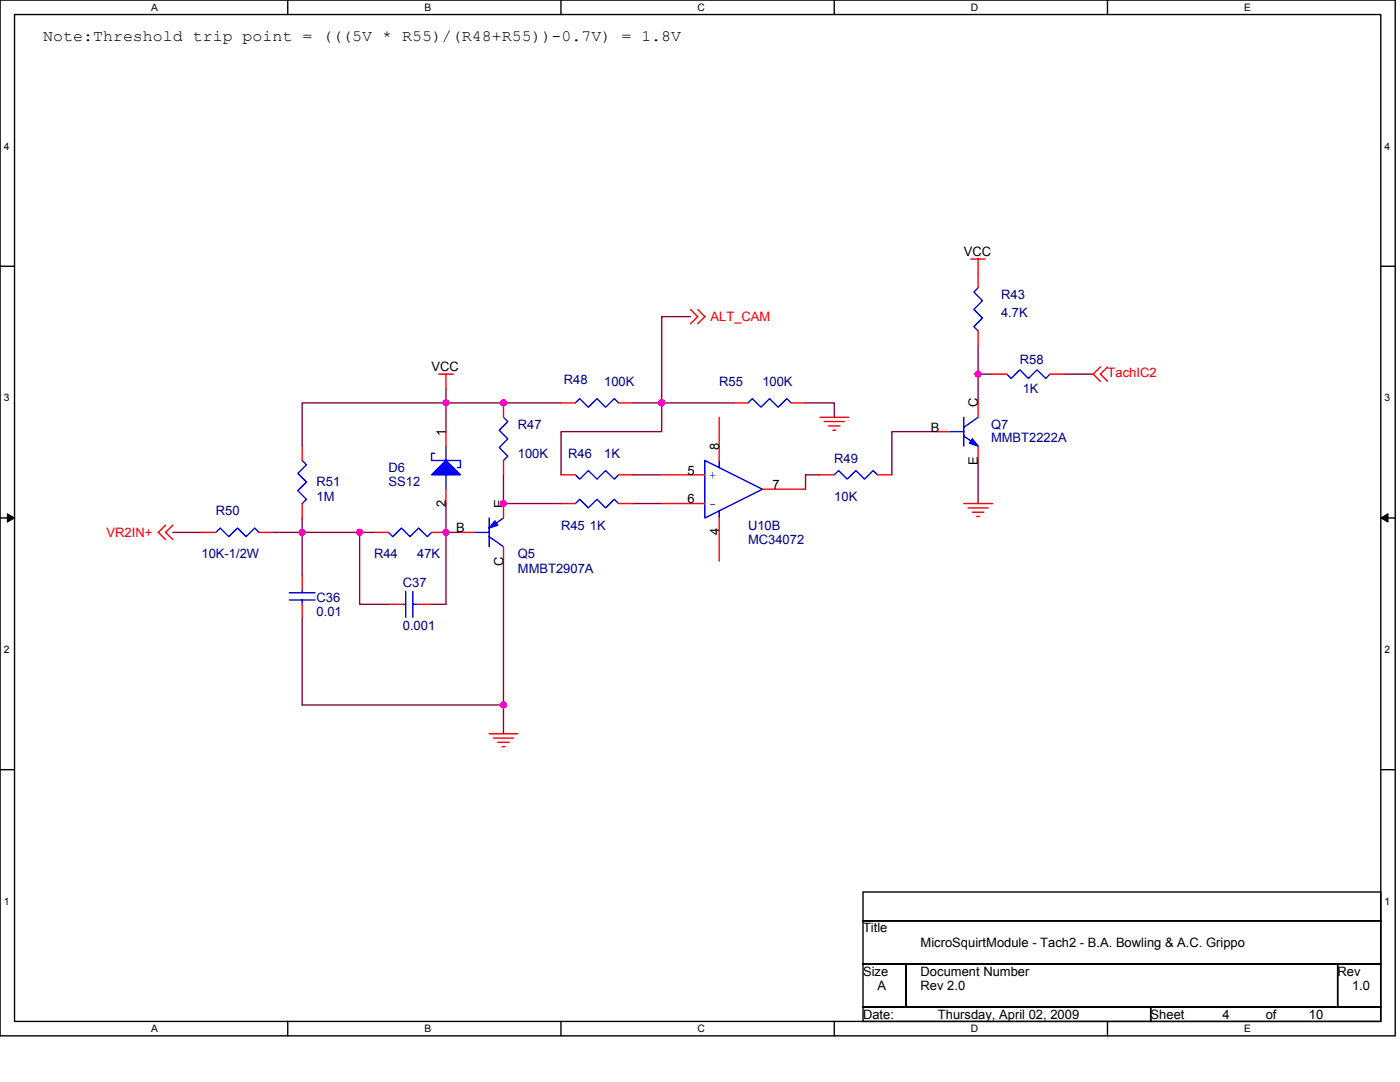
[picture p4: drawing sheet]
<svg xmlns="http://www.w3.org/2000/svg" width="279mm" height="216mm" viewBox="0 0 279 216" stroke-linecap="round" stroke-linejoin="round" font-family="sans-serif">
<path d="M0 0h278.4v206.7h-278.4zM2.9 2.9h272.7v200.9h-272.7z" fill="none" stroke="#000" stroke-width=".28"/>
<g fill="#fff">
<path d="M30.1 .3h1.4v2.3h-1.4z"/>
<path d="M30.1 204.1h1.4v2.3h-1.4z"/>
</g>
<path d="M57.4 0v2.9M57.4 203.8v2.9" fill="none" stroke="#000" stroke-width=".28"/>
<g fill="#fff">
<path d="M84.7 .3h1.4v2.3h-1.4z"/>
<path d="M84.7 204.1h1.4v2.3h-1.4z"/>
</g>
<path d="M112 0v2.9M112 203.8v2.9" fill="none" stroke="#000" stroke-width=".28"/>
<g fill="#fff">
<path d="M139.2 .3h1.5v2.3h-1.5z"/>
<path d="M139.2 204.1h1.5v2.3h-1.5z"/>
</g>
<path d="M166.5 0v2.9M166.5 203.8v2.9" fill="none" stroke="#000" stroke-width=".28"/>
<g fill="#fff">
<path d="M193.8 .3h1.4v2.3h-1.4z"/>
<path d="M193.8 204.1h1.4v2.3h-1.4z"/>
</g>
<path d="M221 0v2.9M221 203.8v2.9" fill="none" stroke="#000" stroke-width=".28"/>
<g fill="#fff">
<path d="M248.3 .3h1.4v2.3h-1.4z"/>
<path d="M248.3 204.1h1.4v2.3h-1.4z"/>
<path d="M.7 28h1.2v2.3h-1.2z"/>
<path d="M276.3 28h1.1v2.3h-1.1z"/>
<path d="M.7 78.2h1.2v2.3h-1.2z"/>
<path d="M276.3 78.2h1.1v2.3h-1.1z"/>
</g>
<path d="M0 53.1h2.9M275.6 53.1h2.8" fill="none" stroke="#000" stroke-width=".28"/>
<g fill="#fff">
<path d="M.7 128.5h1.2v2.2h-1.2z"/>
<path d="M276.3 128.5h1.1v2.2h-1.1z"/>
</g>
<path d="M0 103.4h2.9M275.6 103.4h2.8" fill="none" stroke="#000" stroke-width=".28"/>
<path d="M1.5 102.5l1.4 .9-1.4 .8zM275.6 103.4l1.4-.9v1.7z" fill="#000" stroke="#000" stroke-width=".2"/>
<g fill="#fff">
<path d="M.7 178.7h1.2v2.3h-1.2z"/>
<path d="M276.3 178.7h1.1v2.3h-1.1z"/>
</g>
<path d="M0 153.6h2.9M275.6 153.6h2.8M172.2 178h103.4v5.7h-103.4zM172.2 183.7h103.4v8.6h-103.4zM172.2 192.3h8.6v8.6h-8.6zM180.8 192.3h86.2v8.6h-86.2zM267 192.3h8.6v8.6h-8.6zM172.2 200.9h57.4v2.9h-57.4zM229.6 200.9h46v2.9h-46z" fill="none" stroke="#000" stroke-width=".28"/>
<g fill="none" stroke="#800040" stroke-width=".28">
<path d="M89 77.5v8.6M137.8 63.2h-5.7v22.9h-20.1v8.6M195.2 68.9v5.8h2.9M195.2 74.7v5.7M212.4 74.7h5.8M100.5 94.7v5.8h11.5M112 80.4h-51.7v8.6M126.3 80.4h20.1M126.3 94.7h5.8M160.8 80.4h5.7v2.9M163.6 94.7h-2.8v2.9M186.6 86.1h-8.6v8.6"/>
<path d="M195.2 91.9v8.6M34.5 106.2h5.7M60.3 103.4v2.8h-5.7M71.8 106.2h-11.5v8.6M74.7 106.2h-2.9v14.4h5.7M89 100.5v20.1h-2.9M89 106.2h2.9M100.5 112v28.7h-40.2v-17.3M126.3 100.5h5.8M100.5 140.7v5.7"/>
</g>
<g fill="#f0f" stroke="#f0f" stroke-width=".28">
<circle cx="60.3" cy="106.2" r=".57"/>
<circle cx="71.8" cy="106.2" r=".57"/>
<circle cx="89" cy="106.2" r=".57"/>
<circle cx="195.2" cy="74.6" r=".57"/>
<circle cx="89" cy="80.4" r=".57"/>
<circle cx="100.5" cy="80.4" r=".57"/>
<circle cx="100.5" cy="140.7" r=".57"/>
<circle cx="100.5" cy="100.5" r=".57"/>
<circle cx="132" cy="80.4" r=".57"/>
</g>
<g fill="none" stroke="#f00" stroke-width=".28">
<path d="M193.8 51.7h2.8M195.2 51.7v5.7M87.6 74.7h2.8M89 74.7v2.8M137.8 61.7l1.4 1.5-1.4 1.4M139.2 61.7l1.5 1.5-1.5 1.4M195.2 66v2.9M198.1 74.7h2.8M209.5 74.7h2.9M219.6 73.2l-1.4 1.5 1.4 1.4M221 73.2l-1.4 1.5 1.4 1.4M60.3 89v2.9"/>
<path d="M89 86.1v2.9M89 97.6v2.9M100.5 80.4v2.9M100.5 91.9v2.8M112 80.4h2.8M112 94.7h2.8M123.4 80.4h2.9M123.4 94.7h2.9M132.1 94.7h8.6M143.5 83.3v8.6M146.4 80.4h2.9M152.1 97.6h8.7"/>
<path d="M157.9 80.4h2.9M163.6 83.3h5.8M163.6 94.7h2.9M164.5 84.1h4M165.4 85h2.2M166.2 85.9h.6M175.1 94.7h2.9M186.6 86.1h2.9M195.2 80.4v2.9M195.2 89v2.9M33 104.8l-1.4 1.4 1.4 1.5M34.5 104.8l-1.5 1.4 1.5 1.5"/>
<path d="M40.2 106.2h2.9M51.7 106.2h2.9M60.3 100.5v2.9M60.3 114.8v2.9M74.7 106.2h2.8M86.1 106.2h2.9M91.9 106.2h2.8M100.5 100.5v2.9M100.5 109.1v2.9M112 100.5h2.8M123.4 100.5h2.9M132.1 100.5h8.6"/>
<path d="M143.5 103.4v8.6M192.3 100.5h5.8M193.2 101.3h4M194.1 102.2h2.2M194.9 103.1h.6M60.3 120.6v2.8M77.5 120.6h2.9M83.3 120.6h2.8M97.6 146.4h5.8M98.5 147.3h4M99.3 148.1h2.3M100.2 149h.6"/>
</g>
<g fill="none" stroke="#00f" stroke-width=".28">
<path d="M195.2 57.4l-.8 .9 1.7 1.7-1.7 1.7 1.7 1.8-1.7 1.7 .8 .8M200.9 74.7l.9 .8 1.7-1.7 1.8 1.7 1.7-1.7 1.7 1.7 .8-.8M60.3 91.9l.9 .8-1.8 1.8 1.8 1.7-1.8 1.7 1.8 1.7-.9 .9M86.7 90.4h-.6v1.5h5.8v1.4h-.6M89 89v2.9M89 94.7v2.9M100.5 83.3l.8 .8-1.7 1.8 1.7 1.7-1.7 1.7 1.7 1.7-.8 .9M114.8 80.4l.9-.9 1.7 1.8 1.7-1.8 1.8 1.8 1.7-1.8 .8 .9M114.8 94.7l.9 .9 1.7-1.7 1.7 1.7 1.8-1.7 1.7 1.7 .8-.9M140.7 91.9l11.4 5.7-11.4 5.8zM143.5 91.9v1.4M149.3 80.4l.8-.9 1.8 1.8 1.7-1.8 1.7 1.8 1.7-1.8 .9 .9"/>
<path d="M166.5 94.7l.9-.8 1.7 1.7 1.7-1.7 1.7 1.7 1.7-1.7 .9 .8M189.5 86.1h2.8M192.3 87l2.9 2M192.3 83.3v5.7M195.2 83.3l-2.9 2M43.1 106.2l.8-.8 1.8 1.7 1.7-1.7 1.7 1.7 1.7-1.7 .9 .8M57.7 119.7h5.2M57.7 118.3h5.2M60.3 117.7v.6M60.3 119.7v.9M77.5 106.2l.9 .9 1.7-1.7 1.7 1.7 1.7-1.7 1.8 1.7 .8-.9M81 118v5.2"/>
<path d="M82.4 118v5.2M94.7 106.2h2.9M97.6 107.1l2.9 2M97.6 103.4v5.7M100.5 103.4l-2.9 2M114.8 100.5l.9-.9 1.7 1.7 1.7-1.7 1.8 1.7 1.7-1.7 .8 .9M143.5 101.9v1.5M80.4 120.6h.6M82.4 120.6h.9"/>
</g>
<g fill="#00f" stroke="#00f" stroke-width=".28">
<path d="M86.1 94.7l2.9-2.8 2.9 2.8z" fill-rule="evenodd"/>
<path d="M194.1 87.6l1.1 1.4-1.7-.6z" fill-rule="evenodd"/>
<path d="M98.8 103.9l.5 .9-1.7 .6z" fill-rule="evenodd"/>
</g>
<text font-size="3.2" x="8.6" y="8.3">Note:Threshold trip point = (((5V * R55)/(R48+R55))-0.7V) = 1.8V</text>
<g font-size="2.6">
<text x="192.3" y="51.2">VCC</text>
<text x="86.1" y="74.1">VCC</text>
<text x="195.2" y="81.3" transform="rotate(-90 195.2 81.3)">C</text>
<text x="89" y="87" transform="rotate(-90 89 87)">1</text>
<text x="143.5" y="89.9" transform="rotate(-90 143.5 89.9)">8</text>
<text x="185.7" y="86.1">B</text>
<text x="137.2" y="94.7">5</text>
<text x="195.2" y="92.8" transform="rotate(-90 195.2 92.8)">E</text>
<text x="89" y="101.1" transform="rotate(-90 89 101.1)">2</text>
<text x="100.5" y="101.3" transform="rotate(-90 100.5 101.3)">E</text>
<text x="137.2" y="100.5">6</text>
<text x="154.2" y="97.6">7</text>
<text x="91" y="106.2">B</text>
<text x="143.5" y="106.8" transform="rotate(-90 143.5 106.8)">4</text>
<text x="100.5" y="113" transform="rotate(-90 100.5 113)">C</text>
<text x="172.2" y="186.1">Title</text>
<text x="183.7" y="188.9">MicroSquirtModule - Tach2 - B.A. Bowling &amp; A.C. Grippo</text>
<text x="172.2" y="194.7">Size</text>
<text x="175.1" y="197.5">A</text>
<text x="183.7" y="194.7">Document Number</text>
<text x="183.7" y="197.5">Rev 2.0</text>
<text x="267" y="194.7">Rev</text>
<text x="269.8" y="197.5">1.0</text>
<text x="172.2" y="203.3">Date:</text>
<text x="187.2" y="203.3">Thursday, April 02, 2009</text>
<text x="229.6" y="203.3">Sheet</text>
<text x="244" y="203.3">4</text>
<text x="252.6" y="203.3">of</text>
<text x="261.2" y="203.3">10</text>
</g>
<g font-size="2.6" fill="#000080">
<text x="199.8" y="59.8">R43</text>
<text x="199.8" y="63.2">4.7K</text>
<text x="112.5" y="76.7">R48</text>
<text x="120.6" y="77">100K</text>
<text x="143.5" y="77">R55</text>
<text x="152.1" y="77">100K</text>
<text x="203.5" y="72.7">R58</text>
<text x="204.1" y="78.4">1K</text>
<text x="103.4" y="85.6">R47</text>
<text x="197.8" y="85.6">Q7</text>
<text x="197.8" y="88.2">MMBT2222A</text>
<text x="77.5" y="94.2">D6</text>
<text x="103.4" y="91.3">100K</text>
<text x="113.4" y="91.3">R46</text>
<text x="120.6" y="91.3">1K</text>
<text x="166.5" y="92.5">R49</text>
<text x="63.2" y="97.1">R51</text>
<text x="63.2" y="99.9">1M</text>
<text x="77.5" y="97.1">SS12</text>
<text x="166.5" y="99.9">10K</text>
<text x="43.1" y="102.8">R50</text>
<text x="112" y="105.7">R45 1K</text>
<text x="149.3" y="105.7">U10B</text>
<text x="40.2" y="111.4">10K-1/2W</text>
<text x="74.7" y="111.4">R44</text>
<text x="83.3" y="111.4">47K</text>
<text x="103.4" y="111.4">Q5</text>
<text x="149.3" y="108.6">MC34072</text>
<text x="80.4" y="117.2">C37</text>
<text x="103.4" y="114.3">MMBT2907A</text>
<text x="63.2" y="120">C36</text>
<text x="63.2" y="122.9">0.01</text>
<text x="80.4" y="125.8">0.001</text>
</g>
<g font-size="2.6" fill="#f00">
<text x="141.8" y="64.1">ALT_CAM</text>
<text x="221" y="75.3">TachIC2</text>
<text x="21.3" y="107.1">VR2IN+</text>
</g>
<g font-size="2.6" fill="#00f">
<text x="141.5" y="95.7">+</text>
<text x="141.5" y="101.4">-</text>
</g>
<g font-size="2">
<text x="30.2" y="2.2">A</text>
<text x="84.7" y="2.2">B</text>
<text x="139.2" y="2.2">C</text>
<text x="193.8" y="2.2">D</text>
<text x="248.3" y="2.2">E</text>
<text x=".7" y="29.8">4</text>
<text x="276.3" y="29.8">4</text>
<text x=".7" y="80.1">3</text>
<text x="276.3" y="80.1">3</text>
<text x=".7" y="130.3">2</text>
<text x="276.3" y="130.3">2</text>
<text x=".7" y="180.5">1</text>
<text x="276.3" y="180.5">1</text>
<text x="30.2" y="206">A</text>
<text x="84.7" y="206">B</text>
<text x="139.2" y="206">C</text>
<text x="193.8" y="206">D</text>
<text x="248.3" y="206">E</text>
</g>
</svg>
